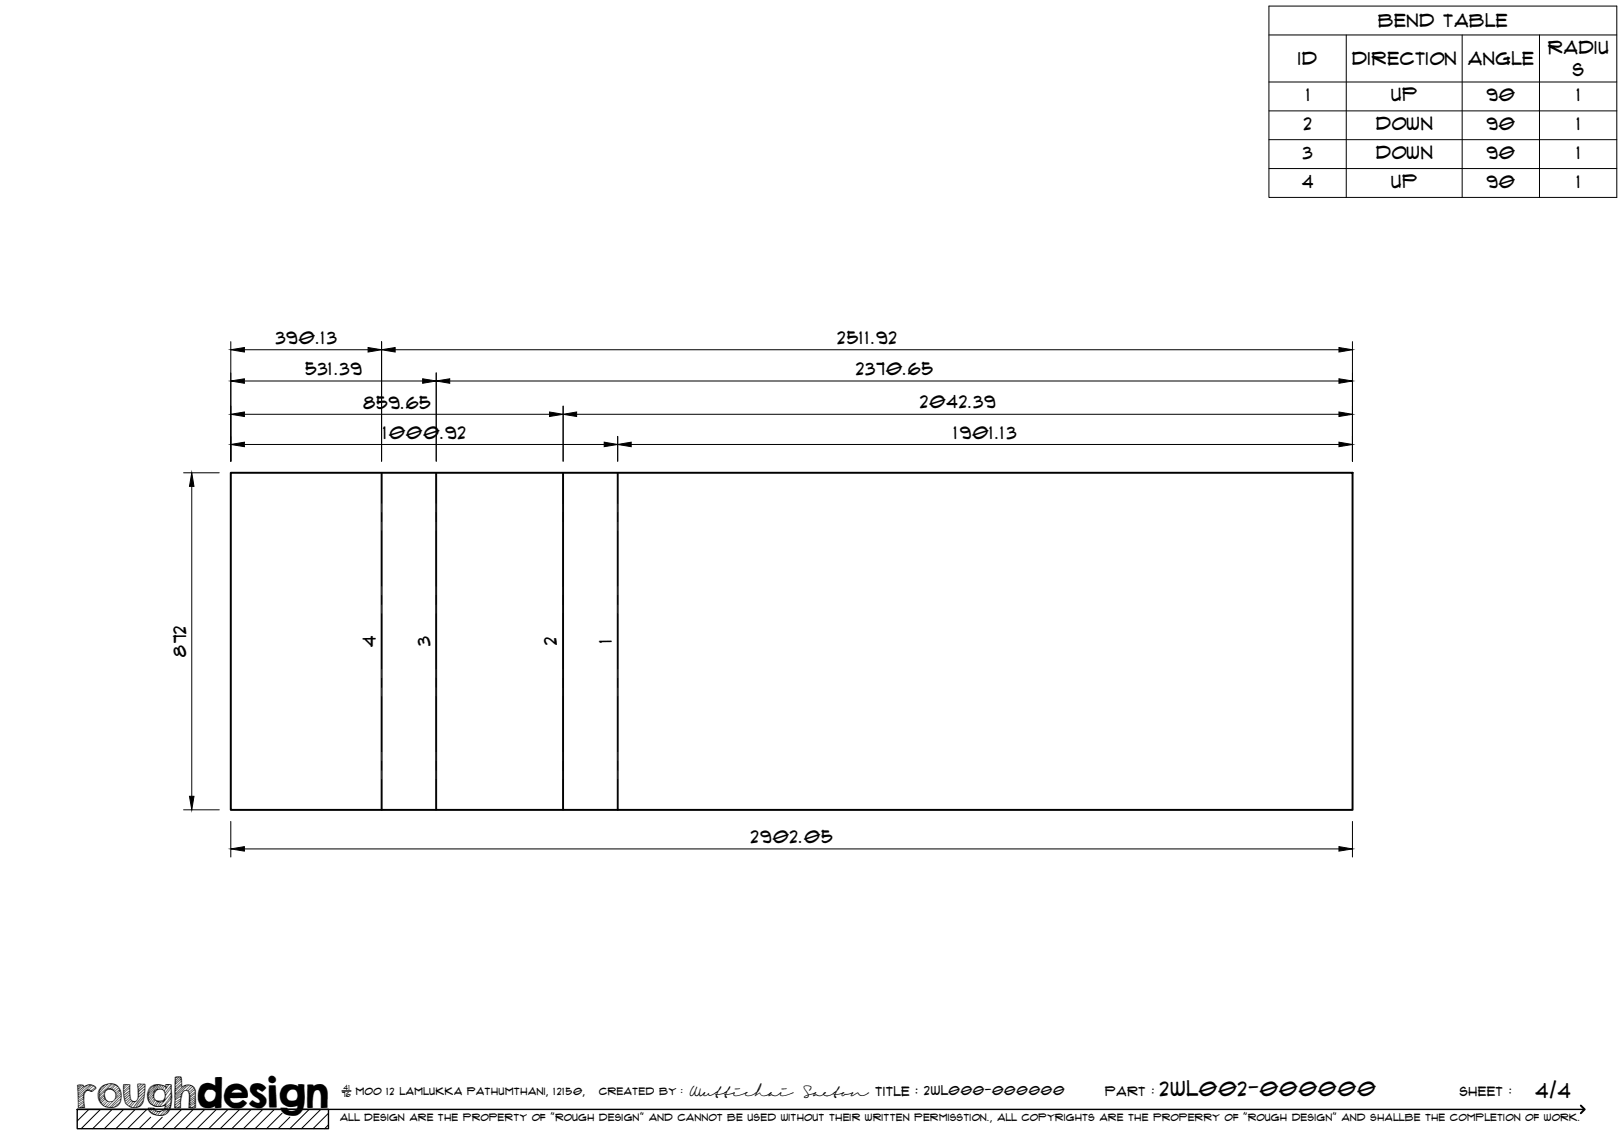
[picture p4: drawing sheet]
<svg xmlns="http://www.w3.org/2000/svg" width="420mm" height="297mm" viewBox="0 0 420 297" stroke-linecap="round" stroke-linejoin="round" font-family="sans-serif">
<!-- layer: Visible -->
<path d="M59.7 122.3h290.2v87.3h-290.2z" fill="none" stroke="#000" stroke-width=".51"/>
<!-- layer: Bend Center -->
<g fill="none" stroke="#000" stroke-width=".26">
<path d="M98.7 122.3v7.9M98.7 132.6v2.4M98.7 137.4v14.2M112.9 122.3v7.9M112.9 132.6v2.4M112.9 137.4v14.2M145.7 122.3v7.9M145.7 132.6v2.4M145.7 137.4v14.2M159.8 122.3v7.9M159.8 132.6v2.4M159.8 137.4v14.2"/>
<path d="M98.7 154v2.4M98.7 158.8v14.3M112.9 154v2.4M112.9 158.8v14.3M145.7 154v2.4M145.7 158.8v14.3M159.8 154v2.4M159.8 158.8v14.3M98.7 175.5v2.3M112.9 175.5v2.3M145.7 175.5v2.3M159.8 175.5v2.3"/>
<path d="M98.7 180.2v14.3M98.7 196.9v2.4M112.9 180.2v14.3M112.9 196.9v2.4M145.7 180.2v14.3M145.7 196.9v2.4M159.8 180.2v14.3M159.8 196.9v2.4M98.7 201.7v7.9M112.9 201.7v7.9M145.7 201.7v7.9M159.8 201.7v7.9"/>
</g>
<!-- layer: Visible Narrow -->
<path d="M98.6 122.3v87.3M98.8 122.3v87.3M112.7 122.3v87.3M113 122.3v87.3M145.6 122.3v87.3M145.8 122.3v87.3M159.7 122.3v87.3M159.9 122.3v87.3" fill="none" stroke="#000" stroke-width=".26"/>
<!-- layer: TitleBlock -->
<path d="M20 287h65v5h-65zM20 287h390M88.5 282.3h2.3" fill="none" stroke="#000" stroke-width=".36"/>
<path d="M409 286.1l1 .9-1 1" fill="none" stroke="#000" stroke-width=".51"/>
<g fill="none" stroke="#000" stroke-width=".26">
<path d="M23 287l-3 3.1M26 287l-5 5M29 287l-5 5M32 287l-5 5M35 287l-5 5M38 287l-5 5M39 289.1l-3 2.9M42 289.1l-3 2.9M47 287l-5 5M50 287l-5 5M53 287l-5 5M56 287l-5 5"/>
<path d="M59 287l-5 5M62 287l-5 5M65 287l-5 5M68 287l-5 5M71 287l-5 5M73 288l-4 4M75 289.1l-3 2.9M80 287l-5 5M83 287l-5 5M85 288l-4 4M85 291l-1 1"/>
</g>
<!-- layer: Bend Tables -->
<path d="M328.3 1.6h90v49.5h-90zM328.3 9h90M348.3 9v42.1M378.3 9v42.1M398.3 9v42.1M328.3 21.2h90M328.3 28.7h90M328.3 36.1h90M328.3 43.6h90" fill="none" stroke="#000" stroke-width=".26"/>
<!-- layer: FD_Dimensions -->
<g fill="none" stroke="#000" stroke-width=".26">
<path d="M59.7 88.4v30.9M63.2 98.6h46.1M63.2 90.5h32M98.7 88.4v30.9M102.2 90.5h244.2M112.9 96.5v22.8M116.4 98.6h230M349.9 88.4v30.9M63.2 115h93.1M63.2 107.2h79M145.7 105.1v14.2M149.2 107.2h197.2"/>
<path d="M159.8 112.9v6.4M163.3 115h183.1M47.5 122.3h9.2M49.6 125.8v80.2M47.5 209.5h9.2M59.7 212.5v9.2M63.2 219.7h283.2M349.9 212.5v9.2"/>
</g>
<g fill="#000" stroke="#000" stroke-width=".26">
<path d="M59.7 98.6l3.5-.6v1.2zM59.7 90.5l3.5-.6v1.2zM95.2 89.9l3.5 .6-3.5 .6zM98.7 90.5l3.5-.6v1.2zM109.3 98l3.6 .6-3.6 .6zM112.9 98.6l3.5-.6v1.2zM346.4 98l3.5 .6-3.5 .6zM346.4 89.9l3.5 .6-3.5 .6zM59.7 115l3.5-.6v1.2zM59.7 107.2l3.5-.6v1.2zM142.2 106.6l3.5 .6-3.5 .6zM145.7 107.2l3.5-.6v1.2z"/>
<path d="M156.3 114.4l3.5 .6-3.5 .6zM159.8 115l3.5-.6v1.2zM346.4 114.4l3.5 .6-3.5 .6zM346.4 106.6l3.5 .6-3.5 .6zM49.6 122.3l.6 3.5h-1.2zM49 206h1.2l-.6 3.5zM59.7 219.7l3.5-.6v1.1zM346.4 219.1l3.5 .6-3.5 .5z"/>
</g>
<text font-size="9.7" x="19.9" y="286.8">roughdesign</text>
<g font-size="5.3">
<text x="300.1" y="283.6">2WL002-000000</text>
<text x="397.3" y="284">4/4</text>
</g>
<g font-size="4.6">
<text x="356.6" y="7">Bend Table</text>
<text x="335.9" y="16.9">ID</text>
<text x="349.8" y="16.8">Direction</text>
<text x="379.8" y="16.9">Angle</text>
<text x="400.5" y="13.9">Radiu</text>
<text x="406.9" y="19.8">s</text>
<text x="338" y="26.1">1</text>
<text x="360" y="26.2">Up</text>
<text x="384.6" y="26.1">90</text>
<text x="408" y="26.1">1</text>
<text x="337.3" y="33.6">2</text>
<text x="356" y="33.6">Down</text>
<text x="384.6" y="33.6">90</text>
<text x="408" y="33.6">1</text>
<text x="337.1" y="41">3</text>
<text x="356" y="41.1">Down</text>
<text x="384.6" y="41">90</text>
<text x="408" y="41">1</text>
<text x="336.9" y="48.5">4</text>
<text x="360" y="48.6">Up</text>
<text x="384.6" y="48.5">90</text>
<text x="408" y="48.5">1</text>
<text x="71.3" y="89">390.13</text>
<text x="216.7" y="89">2511.92</text>
<text x="79" y="97.1">531.39</text>
<text x="221.5" y="97.1">2370.65</text>
<text x="94" y="105.7">859.65</text>
<text x="238" y="105.7">2042.39</text>
<text x="99.1" y="113.5">1000.92</text>
<text x="246.8" y="113.5">1901.13</text>
<text x="97.2" y="167.4" transform="rotate(-90 97.2 167.4)">4</text>
<text x="111.3" y="167.2" transform="rotate(-90 111.3 167.2)">3</text>
<text x="144.1" y="166.9" transform="rotate(-90 144.1 166.9)">2</text>
<text x="158.3" y="166.3" transform="rotate(-90 158.3 166.3)">1</text>
<text x="48.1" y="169.9" transform="rotate(-90 48.1 169.9)">872</text>
<text x="194.3" y="218.2">2902.05</text>
</g>
<g font-size="3.4">
<text x="178.3" y="283.5">Wuttichai</text>
<text x="208.1" y="283.5">Saeton title : 2WL000-000000</text>
</g>
<g font-size="3.3">
<text x="286" y="283.5">Part :</text>
<text x="377.7" y="283.5">sheet :</text>
</g>
<g font-size="2.7">
<text x="92.1" y="283.3">moo 12 Lamlukka pathumthani, 12150,</text>
<text x="155" y="283.3">created by :</text>
</g>
<text font-size="2.6" x="88" y="290.1">all design are the property of &quot;rough design&quot; and cannot be used without their written permisstion., all copyrights are the properry of &quot;rough design&quot; and shallbe the completion of work.</text>
<g font-size="1.9">
<text x="88.5" y="283.9">76</text>
<text x="88.9" y="282.1">41</text>
</g>
</svg>
